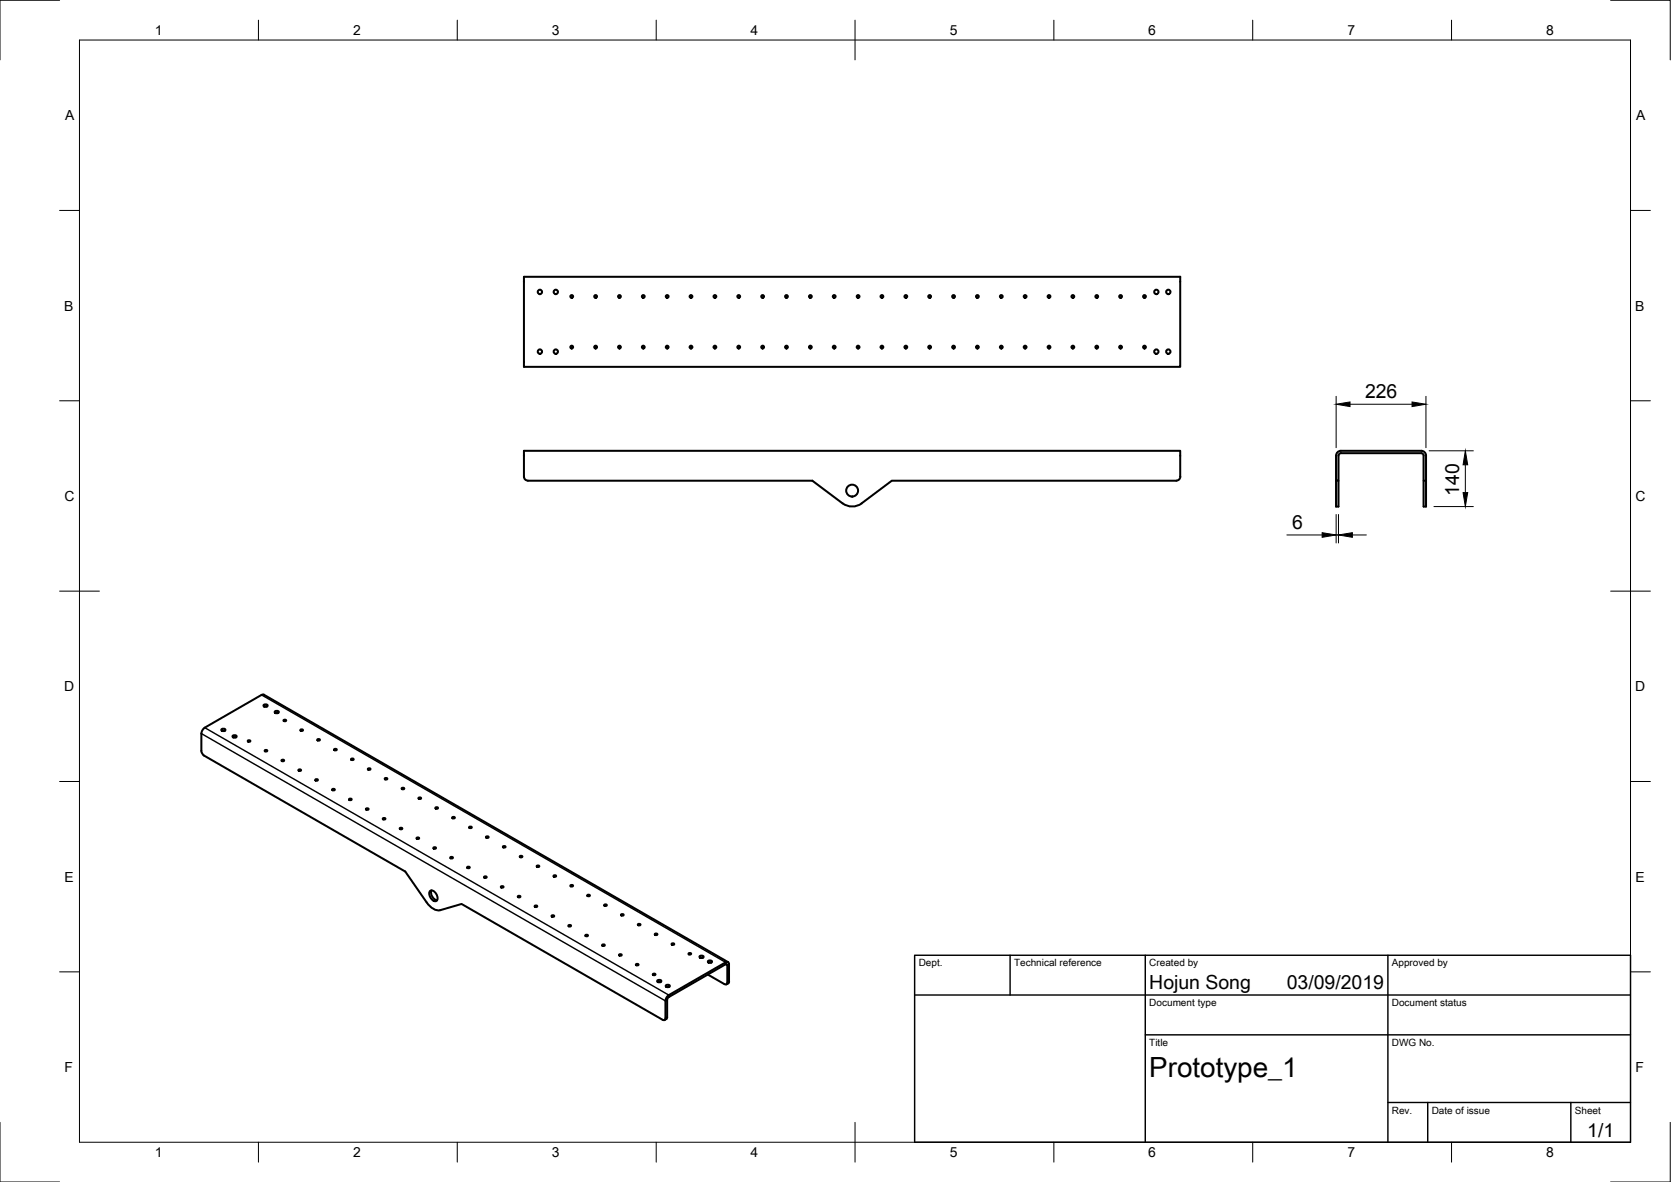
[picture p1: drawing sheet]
<svg xmlns="http://www.w3.org/2000/svg" width="420mm" height="297mm" viewBox="0 0 420 297" stroke-linecap="round" stroke-linejoin="round" font-family="sans-serif">
<!-- layer: Visible -->
<g fill="none" stroke="#000" stroke-width=".51">
<path d="M131.7 69.6h165.1v22.6h-165.1zM131.7 119.8a1.01 1.01 0 0 0 1 1M131.7 119.8v-6.5h165.1v6.5M296.8 119.8a1.01 1.01 0 0 1-1 1M335.9 114.5v12.8h.6v-6.5M337.1 113.3h20.3a1.2 1.2 0 0 1 1.2 1.2v6.3h-.7M337.1 113.9h20.3l.4 .2 .2 .4M337.2 113.9l-.5 .2-.2 .4v6.3h-.6M337.2 113.3a1.2 1.2 0 0 0-1.2 1.2M357.9 114.5v12.8h.7v-6.5M132.7 120.8h71.6l7.6 5.7a4 4 0 0 0 4.8 0M295.8 120.8h-71.6l-7.6 5.7"/>
<path d="M66.2 177.2l.7-.2 .4 .4-.7 .2zM66.4 177.6h.7M69.1 178.9l.6-.3 .4 .4-.7 .2zM69.2 179.2h.7M50.6 184.3v4.4l.2 .7 .5 .5 50.6 29.1 5.4 7.8 .9 1a2.91 2.91 0 0 0 2.5 .9l5.4-1.5 50.5 29.1M50.6 184.3l.4-.9 .5-.5 14.3-8.3h.6l116.6 67.2M55.6 183.3l.7-.2 .4 .4-.7 .2zM55.8 183.7h.7M58.5 185l.6-.2 .4 .3-.7 .3zM58.6 185.3h.7M108.1 223.9a1.28 1.28 0 0 1 1.7 1 .9 .9 0 0 1 .3 1 .9 .9 0 0 1-.8 .6 1.95 1.95 0 0 1-1.2-2.6zM108.5 223.8a1.97 1.97 0 0 0 1.4 2.4"/>
<path d="M165.2 246.5l.7-.3 .4 .4-.7 .2zM165.4 246.8h.7M167.4 247.7l.6-.2 .4 .4-.6 .2zM167.6 248h.6M167.7 251.3v4.5l-.6 .5M175.9 240.4l.6-.2 .4 .3-.6 .2zM176.1 240.7h.6M178 241.6l.6-.2 .4 .3-.6 .3zM178.2 241.9h.7M182.7 247.4l.5-.4 .1-.3v-4.4l-.1-.3-.4-.3-14.9 8.6-.4 .6-.2 .6v4.7l-.4 .2-.3-.1M182.9 242.6v4.3l-.2 .5-.5-.1-4.2-2.4M182.9 242.6l-.1-.2-.3-.1-14.3 8.3-.4 .7"/>
<circle cx="135.8" cy="73.4" r=".55"/>
<circle cx="139.8" cy="73.4" r=".55"/>
<circle cx="143.8" cy="74.5" r=".35"/>
<circle cx="149.8" cy="74.5" r=".35"/>
<circle cx="155.8" cy="74.5" r=".35"/>
<circle cx="161.7" cy="74.5" r=".35"/>
<circle cx="167.8" cy="74.5" r=".35"/>
<circle cx="173.7" cy="74.5" r=".35"/>
<circle cx="179.8" cy="74.5" r=".35"/>
<circle cx="185.7" cy="74.5" r=".35"/>
<circle cx="191.8" cy="74.5" r=".35"/>
<circle cx="197.7" cy="74.5" r=".35"/>
<circle cx="203.8" cy="74.5" r=".35"/>
<circle cx="209.8" cy="74.5" r=".35"/>
<circle cx="215.8" cy="74.5" r=".35"/>
<circle cx="221.8" cy="74.5" r=".35"/>
<circle cx="227.8" cy="74.5" r=".35"/>
<circle cx="233.8" cy="74.5" r=".35"/>
<circle cx="239.8" cy="74.5" r=".35"/>
<circle cx="245.8" cy="74.5" r=".35"/>
<circle cx="251.8" cy="74.5" r=".35"/>
<circle cx="257.8" cy="74.5" r=".35"/>
<circle cx="263.8" cy="74.5" r=".35"/>
<circle cx="269.8" cy="74.5" r=".35"/>
<circle cx="275.8" cy="74.5" r=".35"/>
<circle cx="281.8" cy="74.5" r=".35"/>
<circle cx="287.8" cy="74.5" r=".35"/>
<circle cx="290.8" cy="73.4" r=".55"/>
<circle cx="293.8" cy="73.4" r=".55"/>
<circle cx="135.8" cy="88.4" r=".55"/>
<circle cx="139.8" cy="88.4" r=".55"/>
<circle cx="143.8" cy="87.2" r=".35"/>
<circle cx="149.8" cy="87.2" r=".35"/>
<circle cx="155.8" cy="87.2" r=".35"/>
<circle cx="161.7" cy="87.2" r=".35"/>
<circle cx="167.8" cy="87.2" r=".35"/>
<circle cx="173.7" cy="87.2" r=".35"/>
<circle cx="179.8" cy="87.2" r=".35"/>
<circle cx="185.7" cy="87.2" r=".35"/>
<circle cx="191.8" cy="87.2" r=".35"/>
<circle cx="197.7" cy="87.2" r=".35"/>
<circle cx="203.8" cy="87.2" r=".35"/>
<circle cx="209.8" cy="87.2" r=".35"/>
<circle cx="215.8" cy="87.2" r=".35"/>
<circle cx="221.8" cy="87.2" r=".35"/>
<circle cx="227.8" cy="87.2" r=".35"/>
<circle cx="233.8" cy="87.2" r=".35"/>
<circle cx="239.8" cy="87.2" r=".35"/>
<circle cx="245.8" cy="87.2" r=".35"/>
<circle cx="251.8" cy="87.2" r=".35"/>
<circle cx="257.8" cy="87.2" r=".35"/>
<circle cx="263.8" cy="87.2" r=".35"/>
<circle cx="269.8" cy="87.2" r=".35"/>
<circle cx="275.8" cy="87.2" r=".35"/>
<circle cx="281.8" cy="87.2" r=".35"/>
<circle cx="287.8" cy="87.2" r=".35"/>
<circle cx="290.8" cy="88.4" r=".55"/>
<circle cx="293.8" cy="88.4" r=".55"/>
<circle cx="214.3" cy="123.3" r="1.49"/>
<circle cx="62.6" cy="186.3" r=".26"/>
<circle cx="66.9" cy="188.7" r=".26"/>
<circle cx="71.1" cy="191.2" r=".26"/>
<circle cx="71.6" cy="181.1" r=".26"/>
<circle cx="75.4" cy="193.6" r=".26"/>
<circle cx="75.9" cy="183.5" r=".26"/>
<circle cx="79.6" cy="196.1" r=".26"/>
<circle cx="80.1" cy="186" r=".26"/>
<circle cx="83.9" cy="198.5" r=".26"/>
<circle cx="84.3" cy="188.4" r=".26"/>
<circle cx="88.6" cy="190.9" r=".26"/>
<circle cx="92.8" cy="193.3" r=".26"/>
<circle cx="97.1" cy="195.8" r=".26"/>
<circle cx="101.3" cy="198.2" r=".26"/>
<circle cx="88.1" cy="200.9" r=".26"/>
<circle cx="92.3" cy="203.4" r=".26"/>
<circle cx="96.6" cy="205.8" r=".26"/>
<circle cx="100.8" cy="208.3" r=".26"/>
<circle cx="105.1" cy="210.7" r=".26"/>
<circle cx="105.5" cy="200.6" r=".26"/>
<circle cx="109.3" cy="213.2" r=".26"/>
<circle cx="109.8" cy="203.1" r=".26"/>
<circle cx="113.5" cy="215.6" r=".26"/>
<circle cx="114" cy="205.5" r=".26"/>
<circle cx="117.8" cy="218" r=".26"/>
<circle cx="118.3" cy="208" r=".26"/>
<circle cx="122.5" cy="210.4" r=".26"/>
<circle cx="126.8" cy="212.9" r=".26"/>
<circle cx="131" cy="215.3" r=".26"/>
<circle cx="135.3" cy="217.7" r=".26"/>
<circle cx="122" cy="220.5" r=".26"/>
<circle cx="126.3" cy="222.9" r=".26"/>
<circle cx="130.5" cy="225.4" r=".26"/>
<circle cx="134.8" cy="227.8" r=".26"/>
<circle cx="139" cy="230.3" r=".26"/>
<circle cx="139.5" cy="220.2" r=".26"/>
<circle cx="143.2" cy="232.7" r=".26"/>
<circle cx="143.8" cy="222.6" r=".26"/>
<circle cx="147.5" cy="235.1" r=".26"/>
<circle cx="148" cy="225.1" r=".26"/>
<circle cx="151.7" cy="237.6" r=".26"/>
<circle cx="152.2" cy="227.5" r=".26"/>
<circle cx="156.5" cy="230" r=".26"/>
<circle cx="160.7" cy="232.4" r=".26"/>
<circle cx="165" cy="234.9" r=".26"/>
<circle cx="169.2" cy="237.3" r=".26"/>
<circle cx="173.5" cy="239.7" r=".26"/>
<circle cx="156" cy="240" r=".26"/>
<circle cx="160.2" cy="242.5" r=".26"/>
<circle cx="164.5" cy="244.9" r=".26"/>
</g>
<!-- layer: Visible Narrow -->
<path d="M65.8 174.6l116.7 67.2v.5l.4 .3 .4-.3M50.6 184.3l116.7 67.2 .4-.2M51.5 182.9l116.7 67.2v.5M167.7 255.6l-.4 .3M183.3 246.7l-.4 .2" fill="none" stroke="#000" stroke-width=".36"/>
<!-- layer: Border -->
<g fill="none" stroke="#000" stroke-width=".25">
<path d="M15 .1h-15v15M20 10.1h390v276.9h-390zM65 5.1v5M115 5.1v5M165 5.1v5M215 5.1v10M265 5.1v5M315 5.1v5M365 5.1v5M405 .1h15v15M15 52.9h5M410 52.9h5"/>
<path d="M15 100.7h5M410 100.7h5M15 148.6h10M405 148.6h10M15 196.4h5M410 196.4h5M15 244.2h5M410 244.2h5M0 282.1v14.9h15M65 287v5M115 287v5M165 287v5"/>
<path d="M215 282.1v9.9M265 287v5M315 287v5M365 287v5M420 282.1v14.9h-15"/>
</g>
<!-- layer: TitleBlock -->
<path d="M230 240.1h180v46.9h-180zM230 250h180M254 240.1v9.9M288 240.1v46.9M349 240.1v46.9M288 260.1h122M349 277.1h61M359 277.1v9.9M395 277.1v9.9" fill="none" stroke="#000" stroke-width=".36"/>
<!-- layer: Dimensions -->
<path d="M336 99.6v12.9M358.5 99.6v12.9M339.4 101.6h15.6M359.3 113.3h11.2M368.4 116.8v7M323.6 134.4h8.8M336 129.3v7.1M336 134.4h.5M336.5 129.3v7.1M340 134.4h3.6M360.6 127.3h9.9" fill="none" stroke="#000" stroke-width=".25"/>
<path d="M336 101.6l3.4-.6v1.2zM355 101l3.5 .6-3.5 .6zM368.4 113.3l.6 3.5h-1.1zM332.4 133.9l3.6 .5-3.6 .6zM336.5 134.4l3.5-.5v1.1zM367.9 123.8h1.1l-.6 3.5z" fill="#000" stroke="#000" stroke-width=".25"/>
<text font-size="7" x="289" y="270.6">Prototype_1</text>
<g font-size="4.9">
<text x="343.2" y="100">226</text>
<text x="366.9" y="124.5" transform="rotate(-90 366.9 124.5)">140</text>
<text x="324.9" y="132.9">6</text>
<text x="289" y="248.5">Hojun Song</text>
<text x="323.5" y="248.5">03/09/2019</text>
<text x="399.1" y="285.7">1/1</text>
</g>
<g font-size="3.5">
<text x="39" y="8.8">1</text>
<text x="88.8" y="8.8">2</text>
<text x="138.8" y="8.8">3</text>
<text x="188.7" y="8.8">4</text>
<text x="238.8" y="8.8">5</text>
<text x="288.7" y="8.8">6</text>
<text x="338.8" y="8.8">7</text>
<text x="388.8" y="8.8">8</text>
<text x="16.4" y="30.2">A</text>
<text x="411.4" y="30.2">A</text>
<text x="16.2" y="78">B</text>
<text x="411.2" y="78">B</text>
<text x="16.2" y="125.9">C</text>
<text x="411.2" y="125.9">C</text>
<text x="16.2" y="173.7">D</text>
<text x="411.2" y="173.7">D</text>
<text x="16.2" y="221.6">E</text>
<text x="411.2" y="221.6">E</text>
<text x="16.2" y="269.4">F</text>
<text x="411.2" y="269.4">F</text>
<text x="39" y="290.8">1</text>
<text x="88.8" y="290.8">2</text>
<text x="138.8" y="290.8">3</text>
<text x="188.7" y="290.8">4</text>
<text x="238.8" y="290.8">5</text>
<text x="288.7" y="290.8">6</text>
<text x="338.8" y="290.8">7</text>
<text x="388.8" y="290.8">8</text>
</g>
<g font-size="2.5">
<text x="231" y="242.9">Dept.</text>
<text x="255" y="242.9">Technical reference</text>
<text x="289" y="242.9">Created by</text>
<text x="350" y="242.9">Approved by</text>
<text x="289" y="252.8">Document type</text>
<text x="350" y="252.8">Document status</text>
<text x="289" y="262.9">Title</text>
<text x="350" y="262.9">DWG No.</text>
<text x="350" y="279.9">Rev.</text>
<text x="360" y="279.9">Date of issue</text>
<text x="396" y="279.9">Sheet</text>
</g>
</svg>
